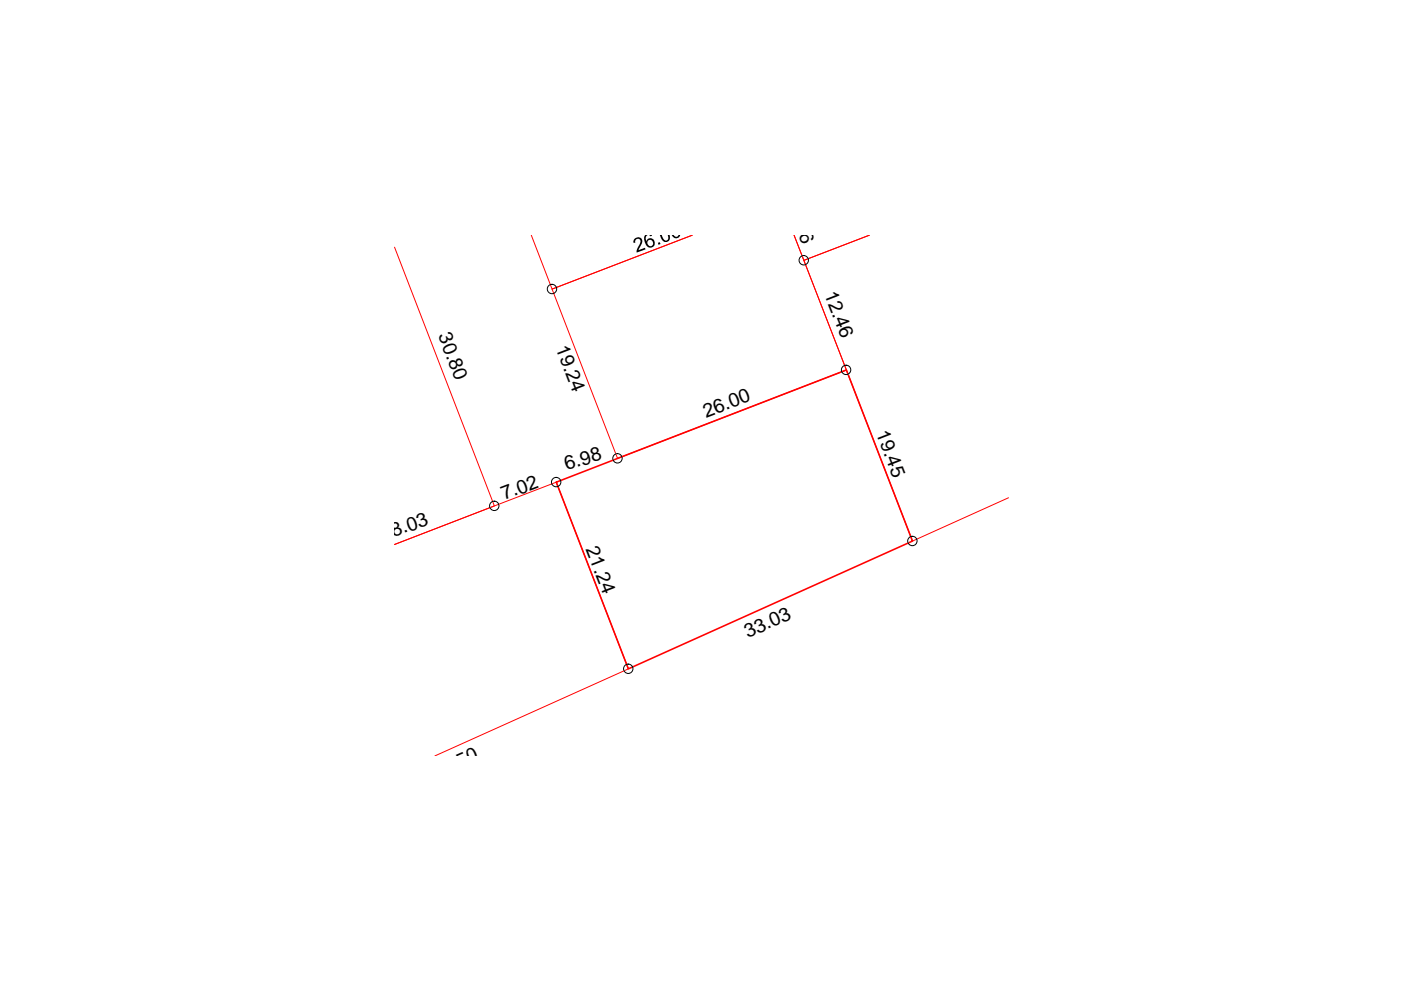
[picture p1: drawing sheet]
<svg xmlns="http://www.w3.org/2000/svg" width="297mm" height="210mm" viewBox="0 0 297 210" stroke-linecap="round" stroke-linejoin="round" font-family="sans-serif">
<path d="M83.7 52.4l21.1 54.9-21.1 8.1 34.2-13.2 15.3 39.6-41 18.5M112.6 49.9l4.5 11.4 29.7-11.4-29.7 11.4 13.8 35.9 48.6-18.8-11.1-28.5 2 5.3 13.9-5.3-13.9 5.3 23.1 59.5 20.3-9.2" fill="none" stroke="#f00" stroke-width=".21"/>
<path d="M117.9 102.2l61.6-23.8 14 36.3-60.3 27.1z" fill="none" stroke="#f00" stroke-width=".34"/>
<g fill="none" stroke="#000" stroke-width=".21">
<circle cx="170.4" cy="55.2" r=".99"/>
<circle cx="117" cy="61.3" r=".99"/>
<circle cx="179.4" cy="78.4" r=".99"/>
<circle cx="130.9" cy="97.2" r=".99"/>
<circle cx="104.8" cy="107.3" r=".99"/>
<circle cx="117.9" cy="102.2" r=".99"/>
<circle cx="193.4" cy="114.7" r=".99"/>
<circle cx="133.2" cy="141.8" r=".99"/>
</g>
<g fill="#000">
<path d="M134.5 50.7l.5-.4 .8 .1 .3 .4 .1 .5-.8 1.7 1.3-.5 .2 .4-1.9 .7v-.6l.7-1.3 .1-.6-.2-.4-.5-.1-.4 .3v.5l-.4 .1zM139.5 51.5l.4-.1 .1 .3-.4 .2z"/>
<path d="M136.8 49.8l1.4 .1-.3 .2-.3-.3-.4 .1-.3 .4v.5l.1 .4 .5-.6 .5-.1 .4 .2 .4 .6v.6l-.3 .4-.9 .2-.6-.5-.4-1.2v-.6zM137.4 51.1l-.2 .2 .2 .6 .4 .3 .5-.1 .2-.3-.2-.7-.4-.3z"/>
<path d="M139.8 49.8h2.1l.1 1-.6 .5h-.6l-.5-.6zM140.2 49.8h.1l.4 1 .4 .2 .5-.2 .1-.6a.62 .62 0 0 0-.9-.4z"/>
<path d="M142 49.8h1.8a.21 .21 0 0 1 .3-.1 .21 .21 0 0 1 0 .3l-.2 .3-.5 .2-.8-.4a.37 .37 0 0 0-.6-.3zM142.4 49.8h.4l.5 .4h.3l.3-.4z"/>
</g>
<g font-size="4.1">
<text x="167.2" y="44.5" transform="rotate(69 167.2 44.5)">6.76</text>
<text x="174.7" y="62.3" transform="rotate(69 174.7 62.3)">12.46</text>
<text x="92.9" y="71.1" transform="rotate(69 92.9 71.1)">30.80</text>
<text x="117.8" y="73.7" transform="rotate(69 117.8 73.7)">19.24</text>
<text x="149.7" y="88.6" transform="rotate(-21 149.7 88.6)">26.00</text>
<text x="185.7" y="91.8" transform="rotate(69 185.7 91.8)">19.45</text>
<text x="120.1" y="99.7" transform="rotate(-17 120.1 99.7)">6.98</text>
<text x="106.9" y="106.1" transform="rotate(-21 106.9 106.1)">7.02</text>
<text x="81.3" y="114.6" transform="rotate(-19 81.3 114.6)">18.03</text>
<text x="124.2" y="116.5" transform="rotate(69 124.2 116.5)">21.24</text>
<text x="158.5" y="135.3" transform="rotate(-24 158.5 135.3)">33.03</text>
<text x="92.2" y="165.1" transform="rotate(-24 92.2 165.1)">39.50</text>
</g>
</svg>
